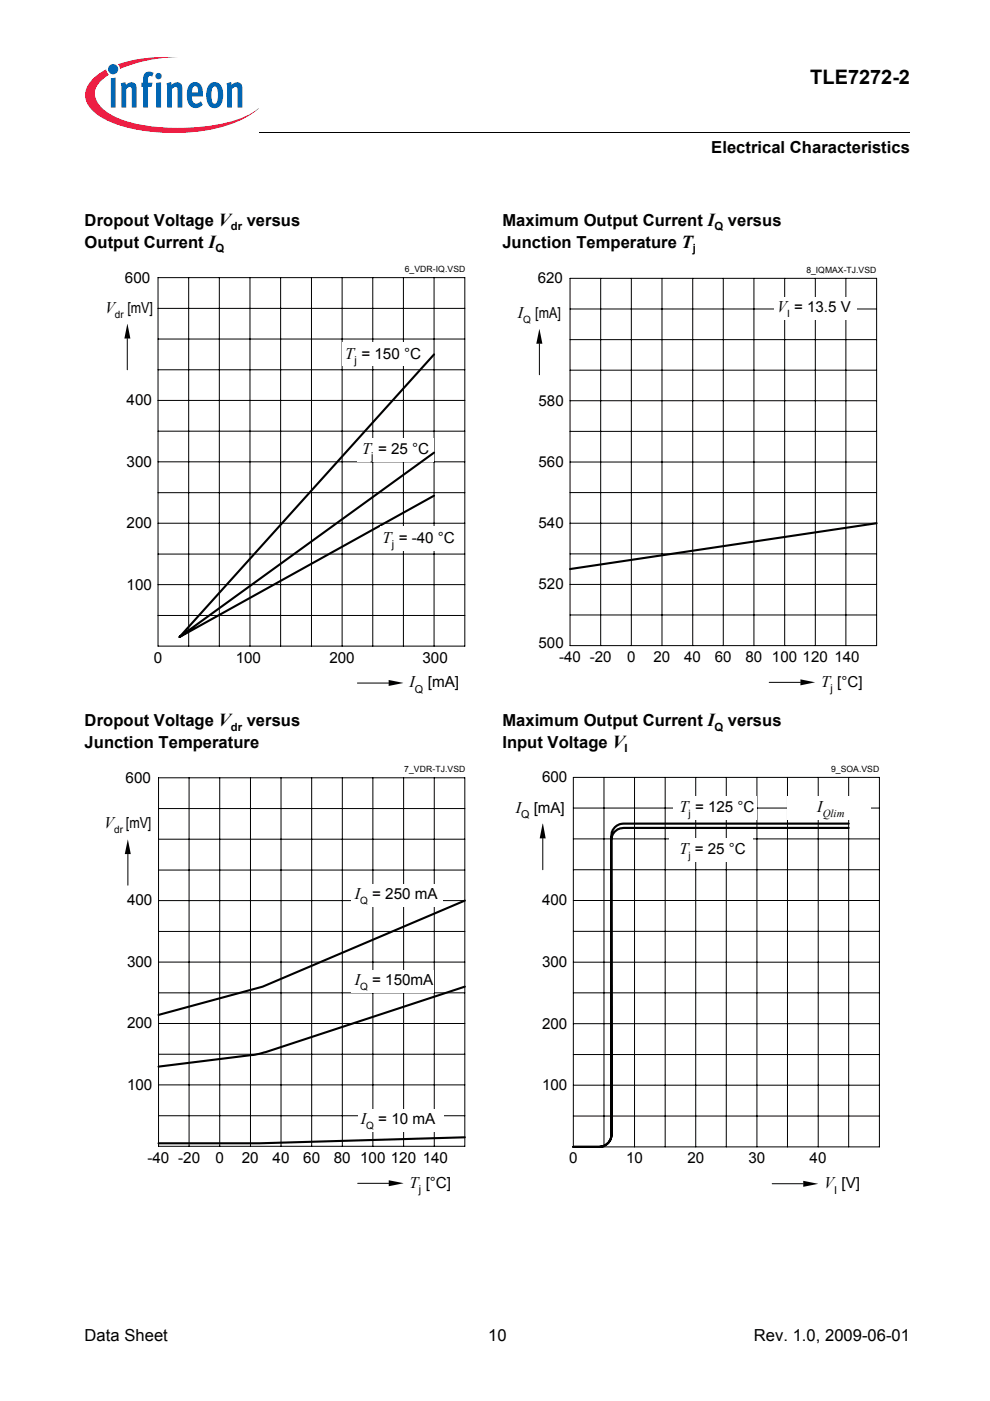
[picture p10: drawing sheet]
<svg xmlns="http://www.w3.org/2000/svg" width="210mm" height="297mm" viewBox="0 0 210 297" stroke-linecap="round" stroke-linejoin="round" font-family="sans-serif">
<circle cx="24" cy="14.7" r="1.08" fill="#0166b3"/>
<g fill="#ed1a40">
<path d="M25 13.6l.8-.2a32.4 32.4 0 0 1 11.9-1.3 31.9 31.9 0 0 0-11.6 2.3l-.7 .2z"/>
<path d="M19.5 16.9a11.1 11.1 0 0 1 3-2.2l.2 .6 .4 .5a4.9 4.9 0 0 0-3 4.3 6.3 6.3 0 0 0 3.8 4.4 31.8 31.8 0 0 0 15.5 2.6 31.6 31.6 0 0 0 13.8-3l1.6-1.2a19.6 19.6 0 0 1-10.3 4.6 41.9 41.9 0 0 1-20.3-1.3 10.1 10.1 0 0 1-5.7-4.3 4.2 4.2 0 0 1 1-5z"/>
</g>
<g fill="#0166b3">
<path d="M23.5 16.6l1-.1v6.3h-1z"/>
<path d="M25.6 17.7l1-.3 .1 .6a1.21 1.21 0 0 1 1.4-.5 1.21 1.21 0 0 1 .9 1.3v4h-1.1v-4.1a.41 .41 0 0 0-.6-.2l-.5 .4v3.9h-1.1z"/>
<path d="M30.8 15.4l.8-.2 .8 .1 .2 .2-.3 .7h-.2a.47 .47 0 0 0-.7 .2v1.1h.9l-.2 .9h-.7v4.4h-1.1v-4.4h-.3v-.9h.3v-.7a1.75 1.75 0 0 1 .5-1.4z"/>
<path d="M35.3 17.7l1-.3 .1 .6a1.21 1.21 0 0 1 1.4-.5 1.21 1.21 0 0 1 .9 1.3v4h-1.1v-4.1a.41 .41 0 0 0-.6-.2l-.5 .4v3.9h-1.1z"/>
<path d="M48 17.7l1-.3 .1 .6a1.21 1.21 0 0 1 1.5-.5 1.21 1.21 0 0 1 .8 1.3v4h-1l-.1-4.1a.41 .41 0 0 0-.6-.2l-.5 .4v3.9h-1z"/>
<path d="M32.9 16.1a.7 .7 0 0 1 1.4 0 .7 .7 0 0 1-1.4 0zM33.1 17.6l1-.2v5.4h-1z"/>
<path d="M40.4 17.8a1.58 1.58 0 0 1 1.7-.2 1.58 1.58 0 0 1 .9 1.5v1.4h-2.3a1.08 1.08 0 0 0 .3 1.1 1.08 1.08 0 0 0 1.1 .2l.5-.3 .4 .7a1.87 1.87 0 0 1-2.2 .6 1.87 1.87 0 0 1-1.1-1.9v-1.7l.2-.8zM40.9 18.5l-.2 1.1h1.3v-.7a.58 .58 0 0 0-.4-.6 .58 .58 0 0 0-.7 .2z"/>
<path d="M44.6 17.7a1.75 1.75 0 0 1 1.9 0 1.75 1.75 0 0 1 .8 1.7v1.3a1.95 1.95 0 0 1-2.3 2.1 2.91 2.91 0 0 1-1.2-3.2 2.77 2.77 0 0 1 .8-1.9zM45.2 18.5a4.3 4.3 0 0 0 0 3.4l.3 .1a1.53 1.53 0 0 0 .7-1.9v-.4a1.18 1.18 0 0 0-.7-1.4z"/>
</g>
<path d="M54.9 28l.1 .1z" fill="#000"/>
<path d="M55 28h137.8" fill="none" stroke="#000" stroke-width=".21"/>
<path d="M17.9 29h46v5h-46z" fill="#fff"/>
<g fill="none" stroke="#000" stroke-width=".21">
<path d="M33.5 58.9h65.1v78.1h-65.1zM40 58.9v78.1M46.5 58.9v78.1M53 58.9v78.1M59.5 58.9v78.1M66 58.9v78.1M72.5 58.9v78.1M79 58.9v78.1M85.5 58.9v78.1M92 58.9v78.1M27 71.8v6.6M33.5 78.4h65.1"/>
<path d="M33.5 71.9h65.1M33.5 65.4h65.1M33.5 97.9h65.1M33.5 91.4h65.1M33.5 84.9h65.1M33.5 117.5h65.1M33.5 110.9h65.1M33.5 104.5h65.1M33.5 130.5h65.1M33.5 124h65.1M75.8 144.8h6.6"/>
</g>
<g fill="#000">
<path d="M27 68.7l.6 3.1h-1.2z" fill-rule="evenodd"/>
<path d="M82.4 144.2l3.1 .6-3.1 .6z" fill-rule="evenodd"/>
</g>
<g fill="#fff">
<path d="M72.5 72.6h17.5v5.1h-17.5z"/>
<path d="M75.8 92.8h16.2v5.1h-16.2z"/>
</g>
<path d="M92 75.1l-53.9 60 53.9-39.1M92 105.1l-53.9 30" fill="none" stroke="#000" stroke-width=".45"/>
<path d="M80.6 111.7h16.3v5.1h-16.3z" fill="#fff"/>
<g fill="none" stroke="#000" stroke-width=".21">
<path d="M120.9 59h65v77.9h-65zM127.4 59v77.9M133.9 59v77.9M140.4 59v77.9M146.9 59v77.9M153.4 59v77.9M159.9 59v77.9M166.4 59v77.9M172.9 59v77.9M179.3 59v77.9M114.4 72.9v6.6M120.9 78.5h65"/>
<path d="M120.9 72h65M120.9 65.5h65M120.9 98h65M120.9 91.5h65M120.9 85h65M120.9 117.4h65M120.9 110.9h65M120.9 104.4h65M120.9 130.4h65M120.9 123.9h65M163.1 144.7h6.6"/>
</g>
<g fill="#000">
<path d="M114.3 69.8l.7 3.1h-1.3z" fill-rule="evenodd"/>
<path d="M169.7 144l3.1 .7-3.1 .6z" fill-rule="evenodd"/>
</g>
<path d="M164.1 63.1h17.5v4.8h-17.5z" fill="#fff"/>
<path d="M185.9 110.9l-65 9.7" fill="none" stroke="#000" stroke-width=".44"/>
<g fill="none" stroke="#000" stroke-width=".21">
<path d="M33.6 164.9h65v78.1h-65zM33.6 177.9h65M33.6 171.4h65M40.1 164.9v78.1M46.6 164.9v78.1M53.1 164.9v78.1M59.6 164.9v78.1M66.1 164.9v78.1M72.6 164.9v78.1M79.1 164.9v78.1M85.6 164.9v78.1M92.1 164.9v78.1"/>
<path d="M27.1 181.1v6.6M33.6 197.5h65M33.6 190.9h65M33.6 184.5h65M33.6 217h65M33.6 210.5h65M33.6 204h65M33.6 236.6h65M33.6 230h65M33.6 223.5h65M75.8 250.9h6.6"/>
</g>
<g fill="#000">
<path d="M27.1 178l.6 3.1h-1.2z" fill-rule="evenodd"/>
<path d="M82.4 250.2l3.1 .7-3.1 .6z" fill-rule="evenodd"/>
</g>
<g fill="#fff">
<path d="M74.5 205.6h17.6v4.9h-17.6z"/>
<path d="M74.5 187.4h19.5v4.9h-19.5z"/>
<path d="M75.8 235.1h18.2v4.8h-18.2z"/>
</g>
<path d="M98.6 190.9l-42.9 18.3-22.1 6M98.6 209.2l-43.7 14.3-21.3 2.6M98.6 241.1l-43.6 1.3h-21.4" fill="none" stroke="#000" stroke-width=".45"/>
<g fill="none" stroke="#000" stroke-width=".21">
<path d="M115.1 177.8v6.6M121.6 164.8h64.9v78.4h-64.9zM121.6 177.9h64.9M121.6 171.3h64.9M128.1 164.8v78.4M134.5 164.8v78.4M141 164.8v78.4M147.5 164.8v78.4M154 164.8v78.4M160.5 164.8v78.4M167 164.8v78.4M173.5 164.8v78.4"/>
<path d="M179.9 164.8v78.4M121.6 197.5h64.9M121.6 190.9h64.9M121.6 184.4h64.9M121.6 217h64.9M121.6 210.5h64.9M121.6 204h64.9M121.6 236.6h64.9M121.6 230.1h64.9M121.6 223.6h64.9M163.7 251h6.6"/>
</g>
<g fill="#000">
<path d="M115 174.6l.7 3.2h-1.3z" fill-rule="evenodd"/>
<path d="M170.3 250.4l3.1 .6-3.1 .6z" fill-rule="evenodd"/>
</g>
<path d="M179.9 174.6h-47.7a2.65 2.65 0 0 0-2.6 2.6v63.3a2.64 2.64 0 0 1-2.5 2.7h-5.5h5.5a2.64 2.64 0 0 0 2.5-2.7v-62.3a2.6 2.6 0 0 1 2.6-2.7h47.7" fill="none" stroke="#000" stroke-width=".46"/>
<g fill="#fff">
<path d="M167 168.9h17.6v4.9h-17.6z"/>
<path d="M141.9 177.9h17.7v4.9h-17.7z"/>
<path d="M142.9 168.9h17.6v4.9h-17.6z"/>
</g>
<text font-size="4.2" x="171.8" y="17.8">TLE7272-2</text>
<g font-size="3.5">
<text x="150.8" y="32.5">Electrical Characteristics</text>
<text x="17.9" y="47.9">Dropout Voltage V</text>
<text x="52.3" y="47.9">versus</text>
<text x="106.5" y="47.9">Maximum Output Current I versus</text>
<text x="17.9" y="52.5">Output Current I</text>
<text x="106.5" y="52.5">Junction Temperature T</text>
<text x="17.9" y="154">Dropout Voltage V</text>
<text x="52.3" y="154">versus</text>
<text x="106.5" y="154">Maximum Output Current I versus</text>
<text x="17.9" y="158.6">Junction Temperature</text>
<text x="106.5" y="158.6">Input Voltage V</text>
<text x="17.9" y="284.4">Data Sheet</text>
<text x="103.5" y="284.4">10</text>
<text x="159.8" y="284.4">Rev. 1.0, 2009-06-01</text>
</g>
<g font-size="3.4">
<text x="22.3" y="66.3">V</text>
<text x="109.8" y="67.4">I [mA]</text>
<text x="164.8" y="66.2">V</text>
<text x="73.2" y="76.1">T = 150 °C</text>
<text x="76.8" y="96.4">T</text>
<text x="81.1" y="115.1">T = -40 °C</text>
<text x="86.8" y="145.7">I</text>
<text x="174.1" y="145.6">T [°C]</text>
<text x="109.3" y="172.3">I</text>
<text x="144.1" y="172.1">T = 125 °C</text>
<text x="173.3" y="172.1">I</text>
<text x="22.1" y="175.6">V [mV]</text>
<text x="144" y="181">T = 25 °C</text>
<text x="75.2" y="190.5">I = 250 mA</text>
<text x="75.2" y="208.7">I = 150mA</text>
<text x="76.5" y="238.2">I</text>
<text x="86.8" y="251.8">T [°C]</text>
<text x="174.8" y="251.9">V [V]</text>
</g>
<g font-size="3.2">
<text x="26.5" y="59.9">600</text>
<text x="114" y="60">620</text>
<text x="27" y="66.3">[mV]</text>
<text x="168.4" y="66.2">= 13.5 V</text>
<text x="26.8" y="85.9">400</text>
<text x="114.2" y="86">580</text>
<text x="26.8" y="99">300</text>
<text x="80.2" y="96.4">= 25 °C</text>
<text x="114.2" y="99">560</text>
<text x="26.8" y="112">200</text>
<text x="114.2" y="112">540</text>
<text x="26.8" y="125">100</text>
<text x="114.2" y="125">520</text>
<text x="114.2" y="137.5">500</text>
<text x="32.6" y="140.5">0</text>
<text x="50" y="140.5">100</text>
<text x="69.8" y="140.5">200</text>
<text x="89.6" y="140.5">300</text>
<text x="118.5" y="140.4">-40 -20</text>
<text x="133" y="140.4">0</text>
<text x="138.5" y="140.4">20</text>
<text x="145" y="140.4">40</text>
<text x="151.6" y="140.4">60</text>
<text x="158.1" y="140.4">80 100</text>
<text x="170.2" y="140.4">120</text>
<text x="176.9" y="140.4">140</text>
<text x="90.7" y="145.7">[mA]</text>
<text x="26.6" y="165.9">600</text>
<text x="114.9" y="165.9">600</text>
<text x="113.2" y="172.3">[mA]</text>
<text x="26.9" y="192">400</text>
<text x="114.9" y="192">400</text>
<text x="26.9" y="205">300</text>
<text x="114.9" y="205">300</text>
<text x="26.9" y="218.1">200</text>
<text x="114.9" y="218.1">200</text>
<text x="26.9" y="231.1">100</text>
<text x="114.9" y="231.2">100</text>
<text x="80.2" y="238.2">= 10 mA</text>
<text x="31.3" y="246.5">-40 -20</text>
<text x="45.7" y="246.5">0</text>
<text x="51.3" y="246.5">20</text>
<text x="57.8" y="246.5">40</text>
<text x="64.3" y="246.5">60</text>
<text x="70.8" y="246.5">80 100</text>
<text x="82.9" y="246.5">120</text>
<text x="89.6" y="246.5">140</text>
<text x="120.7" y="246.7">0</text>
<text x="132.8" y="246.7">10</text>
<text x="145.7" y="246.7">20</text>
<text x="158.7" y="246.7">30</text>
<text x="171.7" y="246.7">40</text>
</g>
<g font-size="2.4">
<text x="45.7" y="53.4">Q</text>
<text x="48.9" y="48.8">dr</text>
<text x="146.9" y="53.4">j</text>
<text x="151.5" y="48.8">Q</text>
<text x="48.9" y="154.9">dr</text>
<text x="151.5" y="154.9">Q</text>
<text x="132.4" y="159.5">I</text>
</g>
<g font-size="2.3">
<text x="75.1" y="77.2">j</text>
<text x="78.7" y="97.5">j</text>
<text x="83.1" y="116.3">j</text>
<text x="88" y="146.9">Q</text>
<text x="176.1" y="146.8">j</text>
<text x="110.5" y="173.4">Q</text>
<text x="174.4" y="173.2">Qlim</text>
<text x="88.8" y="253">j</text>
<text x="176.9" y="253.1">I</text>
</g>
<g font-size="2.1">
<text x="24.4" y="67.4">dr</text>
<text x="111" y="68.5">Q</text>
<text x="166.9" y="67.3">I</text>
<text x="146" y="173.1">j</text>
<text x="24.2" y="176.7">dr</text>
<text x="146" y="182.1">j</text>
<text x="76.3" y="191.6">Q</text>
<text x="76.3" y="209.8">Q</text>
<text x="77.7" y="239.3">Q</text>
</g>
<g font-size="1.8">
<text x="85.8" y="57.7">6_VDR-IQ.VSD</text>
<text x="171" y="57.9">8_IQMAX-TJ.VSD</text>
<text x="85.7" y="163.8">7_VDR-TJ.VSD</text>
<text x="176.3" y="163.7">9_SOA.VSD</text>
</g>
</svg>
